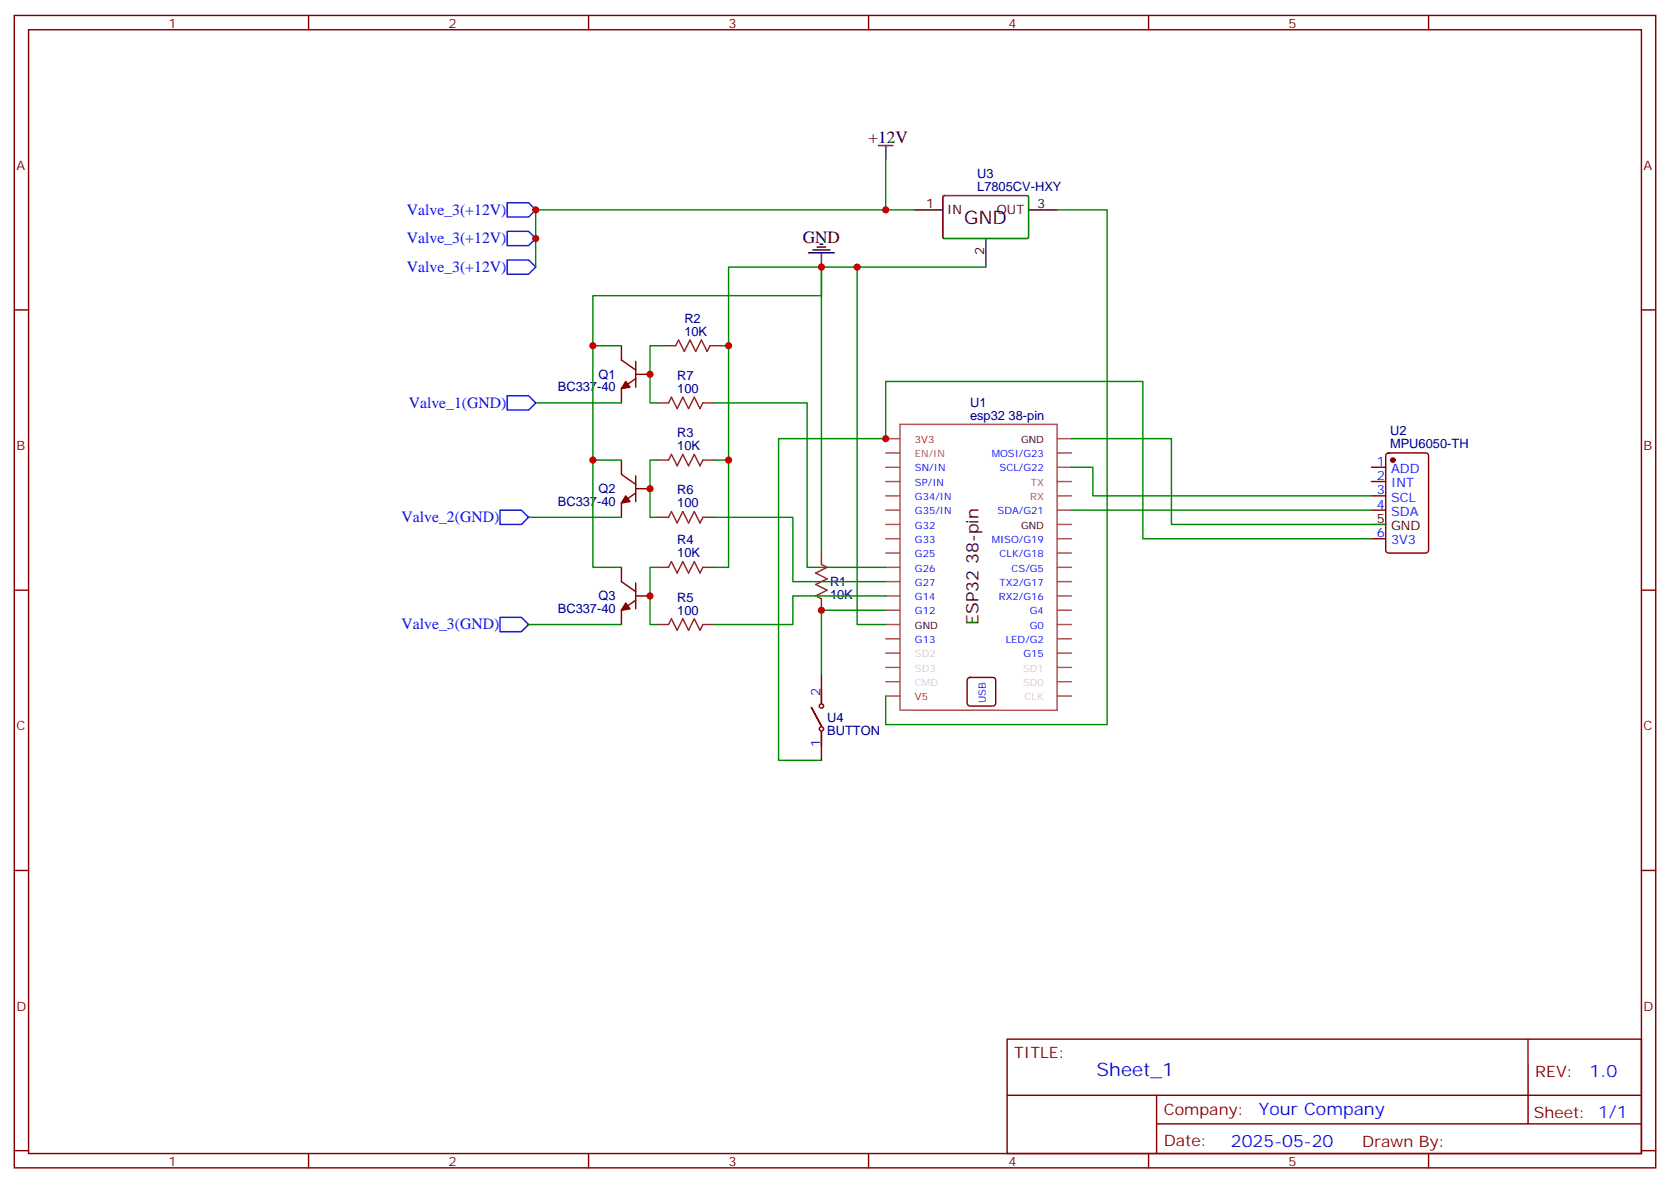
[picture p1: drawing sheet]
<svg xmlns="http://www.w3.org/2000/svg" width="412mm" height="292mm" viewBox="0 0 412 292" stroke-linecap="round" stroke-linejoin="round" font-family="sans-serif">
<g fill="none" stroke="#870000" stroke-width=".35">
<path d="M3.5 3.8h405.4v284.3h-405.4zM7.1 7.3h398.2v277.3h-398.2zM76.2 3.8v3.5M145.3 3.8v3.5M214.5 3.8v3.5M283.6 3.8v3.5M352.8 3.8v3.5M3.5 76.5h3.6M405.3 76.5h3.6M153.5 85.3v3.5l3.5 2.5M157 92.4h3.5M157 93.4l-3.5 2.5v3.5"/>
<path d="M157 89.2v6.3M153.5 113.5v3.6l3.5 2.4M157 117.4v6.4M338.7 115.3h3.5M338.7 118.8h3.5M342.4 112l.5-.2h9.2a.71 .71 0 0 1 .7 .7v23.2a.76 .76 0 0 1-.7 .8h-9.2a.76 .76 0 0 1-.7-.8v-23.2zM153.5 140v3.5l3.5 2.5M157 121.6l-3.5 2.5v3.5M157 120.6h3.5M338.7 122.3h3.5M338.7 125.9h3.5M338.7 132.9h3.5"/>
<path d="M3.5 145.6h3.6M157 148.1l-3.5 2.5v3.5M157 143.9v6.3M157 147h3.5M405.3 145.6h3.6M200.4 174.6l2.4 4.5-2.4-4.5M202.8 166.4v7.1M239.1 167.4l.4-.3h5.7a.71 .71 0 0 1 .7 .8v5.6a.76 .76 0 0 1-.7 .7h-5.7a.76 .76 0 0 1-.7-.7v-5.6zM202.8 180.6v7M3.5 214.8h3.6M405.3 214.8h3.6M248.7 256.4h156.6v28.2h-156.6z"/>
<path d="M377.3 256.4v20.9M248.7 270.2h156.5M285.6 277.3h119.6M285.6 270.2v14.2M3.5 283.9h3.6M76.2 284.6v3.5M145.3 284.6v3.5M214.5 284.6v3.5M283.6 284.6v3.5M352.8 284.6v3.5M405.3 283.9h3.6"/>
<circle cx="202.8" cy="174.2" r=".53"/>
<circle cx="202.8" cy="179.8" r=".53"/>
</g>
<g fill="none" stroke="#a64a4a" stroke-width=".35">
<path d="M218.7 118.8h3.5M218.7 115.3h3.5M218.7 111.8h3.5M218.7 108.2h3.5M261.1 118.8h3.5M261.1 115.3h3.5M261.1 111.8h3.5M261.1 108.2h3.5M218.7 129.4h3.5M218.7 140h3.5M218.7 136.5h3.5M218.7 132.9h3.5"/>
<path d="M218.7 125.9h3.5M218.7 122.3h3.5M261.1 129.4h3.5M261.1 140h3.5M261.1 136.5h3.5M261.1 132.9h3.5M261.1 125.9h3.5M261.1 122.3h3.5M218.7 157.6h3.5M218.7 154.1h3.5M218.7 150.6h3.5M218.7 147h3.5"/>
<path d="M218.7 143.5h3.5M261.1 157.6h3.5M261.1 154.1h3.5M261.1 150.6h3.5M261.1 147h3.5M261.1 143.5h3.5M218.7 171.7h3.5M218.7 161.1h3.5M218.7 164.7h3.5M218.7 168.2h3.5M222.5 175.2l38.6 .1v-70.6h-38.9v70.6M261.1 171.7h3.5"/>
<path d="M261.1 161.1h3.5M261.1 164.7h3.5M261.1 168.2h3.5"/>
</g>
<g fill="#870000" stroke="#870000" stroke-width=".35">
<path d="M154.5 94.1l1.1 1.4-2.1 .4z"/>
<path d="M154.5 122.3l1.1 1.5-2.1 .3z"/>
<path d="M154.5 148.8l1.1 1.4-2.1 .4z"/>
<circle cx="344" cy="113.5" r=".53"/>
</g>
<path d="M217 35.9h3.5M218.7 35.9v3.5M225.8 51.8h7M232.9 48.4l.3-.1h20.6l.2 .3-.1 10.1-.3 .1h-20.6l-.2-.3zM243.4 58.8v7.1M254 51.8h7.1M199.7 62.4h6.3M200.7 61.7h4.3M201.8 61h2.1M202.5 60.3h.7M202.8 62.4v3.5M338.7 129.4h3.5" fill="none" stroke="#000" stroke-width=".35"/>
<g fill="none" stroke="#008700" stroke-width=".35">
<path d="M218.7 39.4v12.4h7.1M218.7 51.8h-86.4v14.1M261.1 51.8h12.3v127h-54.7v-7.1M202.8 65.9h-22.9v74.1h-3.5M202.8 65.9v7.1h-56.4v12.3h7.1M202.8 65.9v70.6M202.8 65.9h8.9M243.4 65.9h-31.7v88.2h7M132.3 99.4h21.2M146.4 85.3v28.2h7.1M164 85.3h-3.5v14.1h1.8M176.4 99.4h22.9v40.6h19.4"/>
<path d="M178.2 85.3h1.7M146.4 113.5v26.5h7.1M162.3 113.5h-1.8v14.1h1.8M176.4 113.5h3.5M264.6 108.2h24.7v21.2h49.4M264.6 115.3h5.3v7h68.8M130.5 127.6h23M162.3 140h-1.8v14.1h1.8M176.4 127.6h19.4v15.9h22.9M264.6 125.9h74.1M338.7 132.9h-56.5v-38.8h-63.5v14.1h-26.4v79.4h10.5M130.5 154.1h23"/>
<path d="M218.7 147h-22.9v7.1h-19.4M218.7 150.6h-15.9v15.8"/>
</g>
<path d="M162.3 99.4h2.8l.7-1.4 1.4 2.8 1.4-2.8 1.4 2.8 1.4-2.8 1.5 2.8 .7-1.4h2.8M164 85.3h2.9l.7-1.4 1.4 2.8 1.4-2.8 1.4 2.8 1.4-2.8 1.4 2.8 .7-1.4h2.9M162.3 113.5h2.8l.7-1.4 1.4 2.8 1.4-2.8 1.4 2.8 1.4-2.8 1.5 2.8 .7-1.4h2.8M162.3 140h2.8l.7-1.4 1.4 2.8 1.4-2.8 1.4 2.8 1.4-2.8 1.5 2.8 .7-1.4h2.8M162.3 127.6h2.8l.7-1.4 1.4 2.8 1.4-2.8 1.4 2.8 1.4-2.8 1.5 2.8 .7-1.4h2.8M202.8 136.5v2.8l1.5 .7-2.9 1.4 2.9 1.4-2.9 1.4 2.9 1.4-2.9 1.4 1.4 .7v2.9M162.3 154.1h2.8l.7-1.4 1.4 2.8 1.4-2.8 1.4 2.8 1.4-2.8 1.5 2.8 .7-1.4h2.8" fill="none" stroke="#8c2424" stroke-width=".35"/>
<path d="M125.2 57.1h5.3l1.8 1.7-1.8 1.8h-5.3zM125.2 50h5.3l1.8 1.8-1.8 1.8h-5.3zM125.2 64.1h5.3l1.8 1.8-1.8 1.8h-5.3zM125.2 97.6h5.3l1.8 1.8-1.8 1.8h-5.3zM123.5 125.9h5.3l1.7 1.7-1.7 1.8h-5.3zM123.5 152.3h5.3l1.7 1.8-1.7 1.8h-5.3z" fill="none" stroke="#00f" stroke-width=".35"/>
<g fill="#c00">
<circle cx="218.7" cy="108.2" r=".88"/>
<circle cx="160.5" cy="147" r=".88"/>
<circle cx="160.5" cy="92.4" r=".88"/>
<circle cx="160.5" cy="120.6" r=".88"/>
<circle cx="146.4" cy="85.3" r=".88"/>
<circle cx="146.4" cy="113.5" r=".88"/>
<circle cx="202.8" cy="65.9" r=".88"/>
<circle cx="179.9" cy="113.5" r=".88"/>
<circle cx="179.9" cy="85.3" r=".88"/>
<circle cx="211.7" cy="65.9" r=".88"/>
<circle cx="202.8" cy="150.6" r=".88"/>
<circle cx="218.7" cy="51.8" r=".88"/>
<circle cx="132.3" cy="51.8" r=".88"/>
<circle cx="132.3" cy="58.8" r=".88"/>
</g>
<text font-size="4.6" x="238.1" y="55.3">GND</text>
<text font-size="4.6" fill="#00f" x="270.8" y="265.4">Sheet_1</text>
<g font-size="4.2">
<text x="214.5" y="35.2">+12V</text>
<text x="198.3" y="59.9">GND</text>
<text x="241.7" y="154.1" transform="rotate(-90 241.7 154.1)">ESP32 38-pin</text>
</g>
<g font-size="4.2" fill="#00f">
<text x="392.5" y="265.7">1.0</text>
<text x="310.9" y="275.2">Your Company</text>
<text x="304" y="283">2025-05-20</text>
</g>
<g font-size="3.9" fill="#00f">
<text x="100.5" y="53">Valve_3(+12V)</text>
<text x="100.5" y="60">Valve_3(+12V)</text>
<text x="100.5" y="67.1">Valve_3(+12V)</text>
<text x="100.9" y="100.6">Valve_1(GND)</text>
<text x="99.2" y="128.8">Valve_2(GND)</text>
<text x="99.2" y="155.3">Valve_3(GND)</text>
</g>
<g font-size="3.9" fill="#800">
<text x="250.5" y="261">TITLE:</text>
<text x="379.1" y="265.7">REV:</text>
<text x="287.4" y="275.2">Company:</text>
<text x="378.7" y="275.8">Sheet: 1/1</text>
<text x="287.4" y="282.9">Date:</text>
<text x="336.4" y="282.9">Drawn By:</text>
</g>
<g font-size="3.2" fill="#800">
<text x="41.6" y="6.8">1</text>
<text x="110.8" y="6.8">2</text>
<text x="179.9" y="6.8">3</text>
<text x="249.1" y="6.8">4</text>
<text x="318.2" y="6.8">5</text>
<text x="4.1" y="41.9">A</text>
<text x="405.9" y="41.9">A</text>
<text x="4.1" y="111.1">B</text>
<text x="405.9" y="111.1">B</text>
<text x="4.1" y="180.2">C</text>
<text x="405.9" y="180.2">C</text>
<text x="4.1" y="249.3">D</text>
<text x="405.9" y="249.3">D</text>
<text x="41.6" y="287.6">1</text>
<text x="110.8" y="287.6">2</text>
<text x="179.9" y="287.6">3</text>
<text x="249.1" y="287.6">4</text>
<text x="318.2" y="287.6">5</text>
</g>
<g font-size="3.2" fill="#000080">
<text x="241.3" y="47.1">L7805CV-HXY</text>
<text x="241.3" y="43.9">U3</text>
<text x="169" y="82.8">10K</text>
<text x="169" y="79.7">R2</text>
<text x="147.8" y="93.4">Q1</text>
<text x="167.2" y="93.8">R7</text>
<text x="137.8" y="96.6">BC337-40</text>
<text x="167.2" y="96.9">100</text>
<text x="239.6" y="100.5">U1</text>
<text x="167.2" y="107.9">R3</text>
<text x="239.5" y="103.6">esp32 38-pin</text>
<text x="343.3" y="107.4">U2</text>
<text x="167.2" y="111.1">10K</text>
<text x="343.3" y="110.5">MPU6050-TH</text>
<text x="137.8" y="124.8">BC337-40</text>
<text x="147.8" y="121.6">Q2</text>
<text x="167.2" y="125.2">100</text>
<text x="167.2" y="122">R6</text>
<text x="167.2" y="137.5">10K</text>
<text x="167.2" y="134.3">R4</text>
<text x="147.8" y="148.1">Q3</text>
<text x="167.2" y="148.4">R5</text>
<text x="205" y="147.9">10K</text>
<text x="205" y="144.6">R1</text>
<text x="137.8" y="151.3">BC337-40</text>
<text x="167.2" y="151.6">100</text>
<text x="204.3" y="178.1">U4</text>
<text x="204.3" y="181.3">BUTTON</text>
</g>
<g font-size="3.2">
<text x="228.7" y="51.4">1</text>
<text x="233.9" y="52.8">IN</text>
<text x="246.2" y="52.8">OUT</text>
<text x="256.1" y="51.4">3</text>
<text x="243.1" y="63" transform="rotate(-90 243.1 63)">2</text>
<text x="340" y="129">5</text>
<text x="343.5" y="130.8">GND</text>
</g>
<g font-size="3.2" fill="#00f">
<text x="340" y="114.9">1</text>
<text x="340" y="118.5">2</text>
<text x="343.5" y="116.7">ADD</text>
<text x="340" y="122">3</text>
<text x="340" y="125.5">4</text>
<text x="343.5" y="120.2">INT</text>
<text x="343.5" y="123.8">SCL</text>
<text x="343.5" y="127.3">SDA</text>
<text x="340" y="132.6">6</text>
<text x="343.5" y="134.3">3V3</text>
<text x="202.5" y="171.7" transform="rotate(-90 202.5 171.7)">2</text>
<text x="202.5" y="184.3" transform="rotate(-90 202.5 184.3)">1</text>
</g>
<g font-size="2.5" fill="#a54b4b">
<text x="225.9" y="112.8">EN/IN</text>
<text x="254.6" y="119.9">TX</text>
<text x="254.4" y="123.4">RX</text>
</g>
<g font-size="2.5" fill="#f00">
<text x="225.9" y="109.3">3V3</text>
<text x="225.9" y="172.8">V5</text>
</g>
<g font-size="2.5" fill="#00f">
<text x="244.9" y="112.8">MOSI/G23</text>
<text x="225.9" y="119.9">SP/IN</text>
<text x="225.9" y="116.3">SN/IN</text>
<text x="246.9" y="116.3">SCL/G22</text>
<text x="225.9" y="123.4">G34/IN</text>
<text x="225.9" y="130.4">G32</text>
<text x="225.9" y="126.9">G35/IN</text>
<text x="246.4" y="126.9">SDA/G21</text>
<text x="225.9" y="137.5">G25</text>
<text x="225.9" y="134">G33</text>
<text x="244.9" y="134">MISO/G19</text>
<text x="246.8" y="137.5">CLK/G18</text>
<text x="225.9" y="141">G26</text>
<text x="249.8" y="141">CS/G5</text>
<text x="225.9" y="148.1">G14</text>
<text x="225.9" y="144.6">G27</text>
<text x="246.7" y="148.1">RX2/G16</text>
<text x="246.9" y="144.6">TX2/G17</text>
<text x="225.9" y="151.6">G12</text>
<text x="254.3" y="155.1">G0</text>
<text x="254.3" y="151.6">G4</text>
<text x="225.9" y="158.7">G13</text>
<text x="248.4" y="158.7">LED/G2</text>
<text x="252.8" y="162.2">G15</text>
<text x="243.4" y="173.5" transform="rotate(-90 243.4 173.5)">USB</text>
</g>
<g font-size="2.5">
<text x="252.1" y="109.3">GND</text>
<text x="252.1" y="130.4">GND</text>
<text x="225.9" y="155.1">GND</text>
</g>
<g font-size="2.5" fill="#ccc">
<text x="225.9" y="162.2">SD2</text>
<text x="225.9" y="165.7">SD3</text>
<text x="252.6" y="165.7">SD1</text>
<text x="225.9" y="169.2">CMD</text>
<text x="252.6" y="169.2">SD0</text>
<text x="253" y="172.8">CLK</text>
</g>
</svg>
